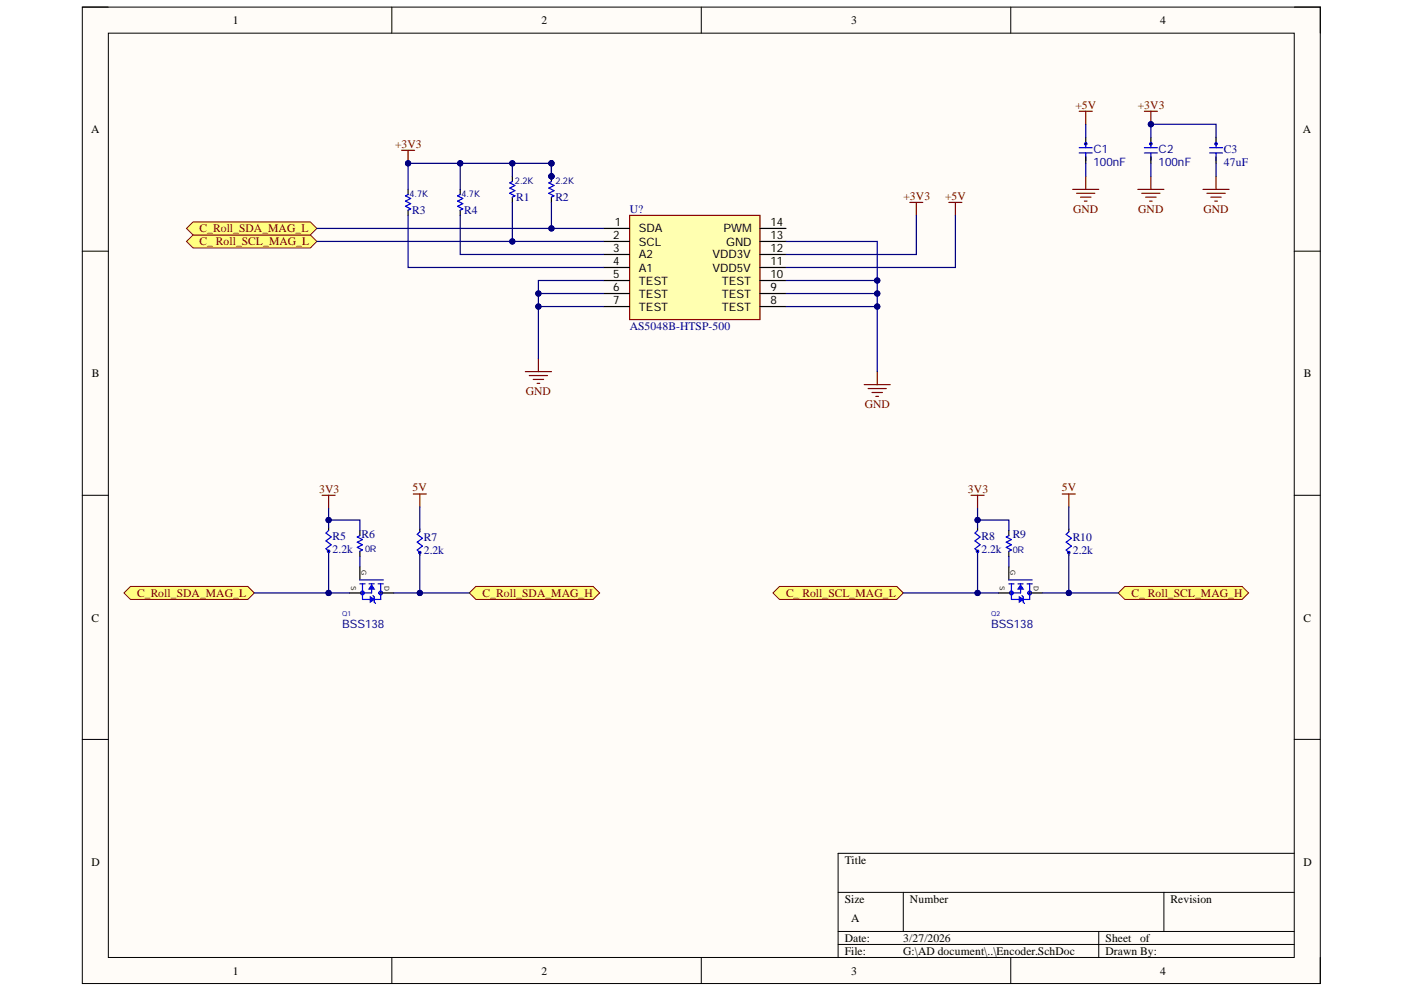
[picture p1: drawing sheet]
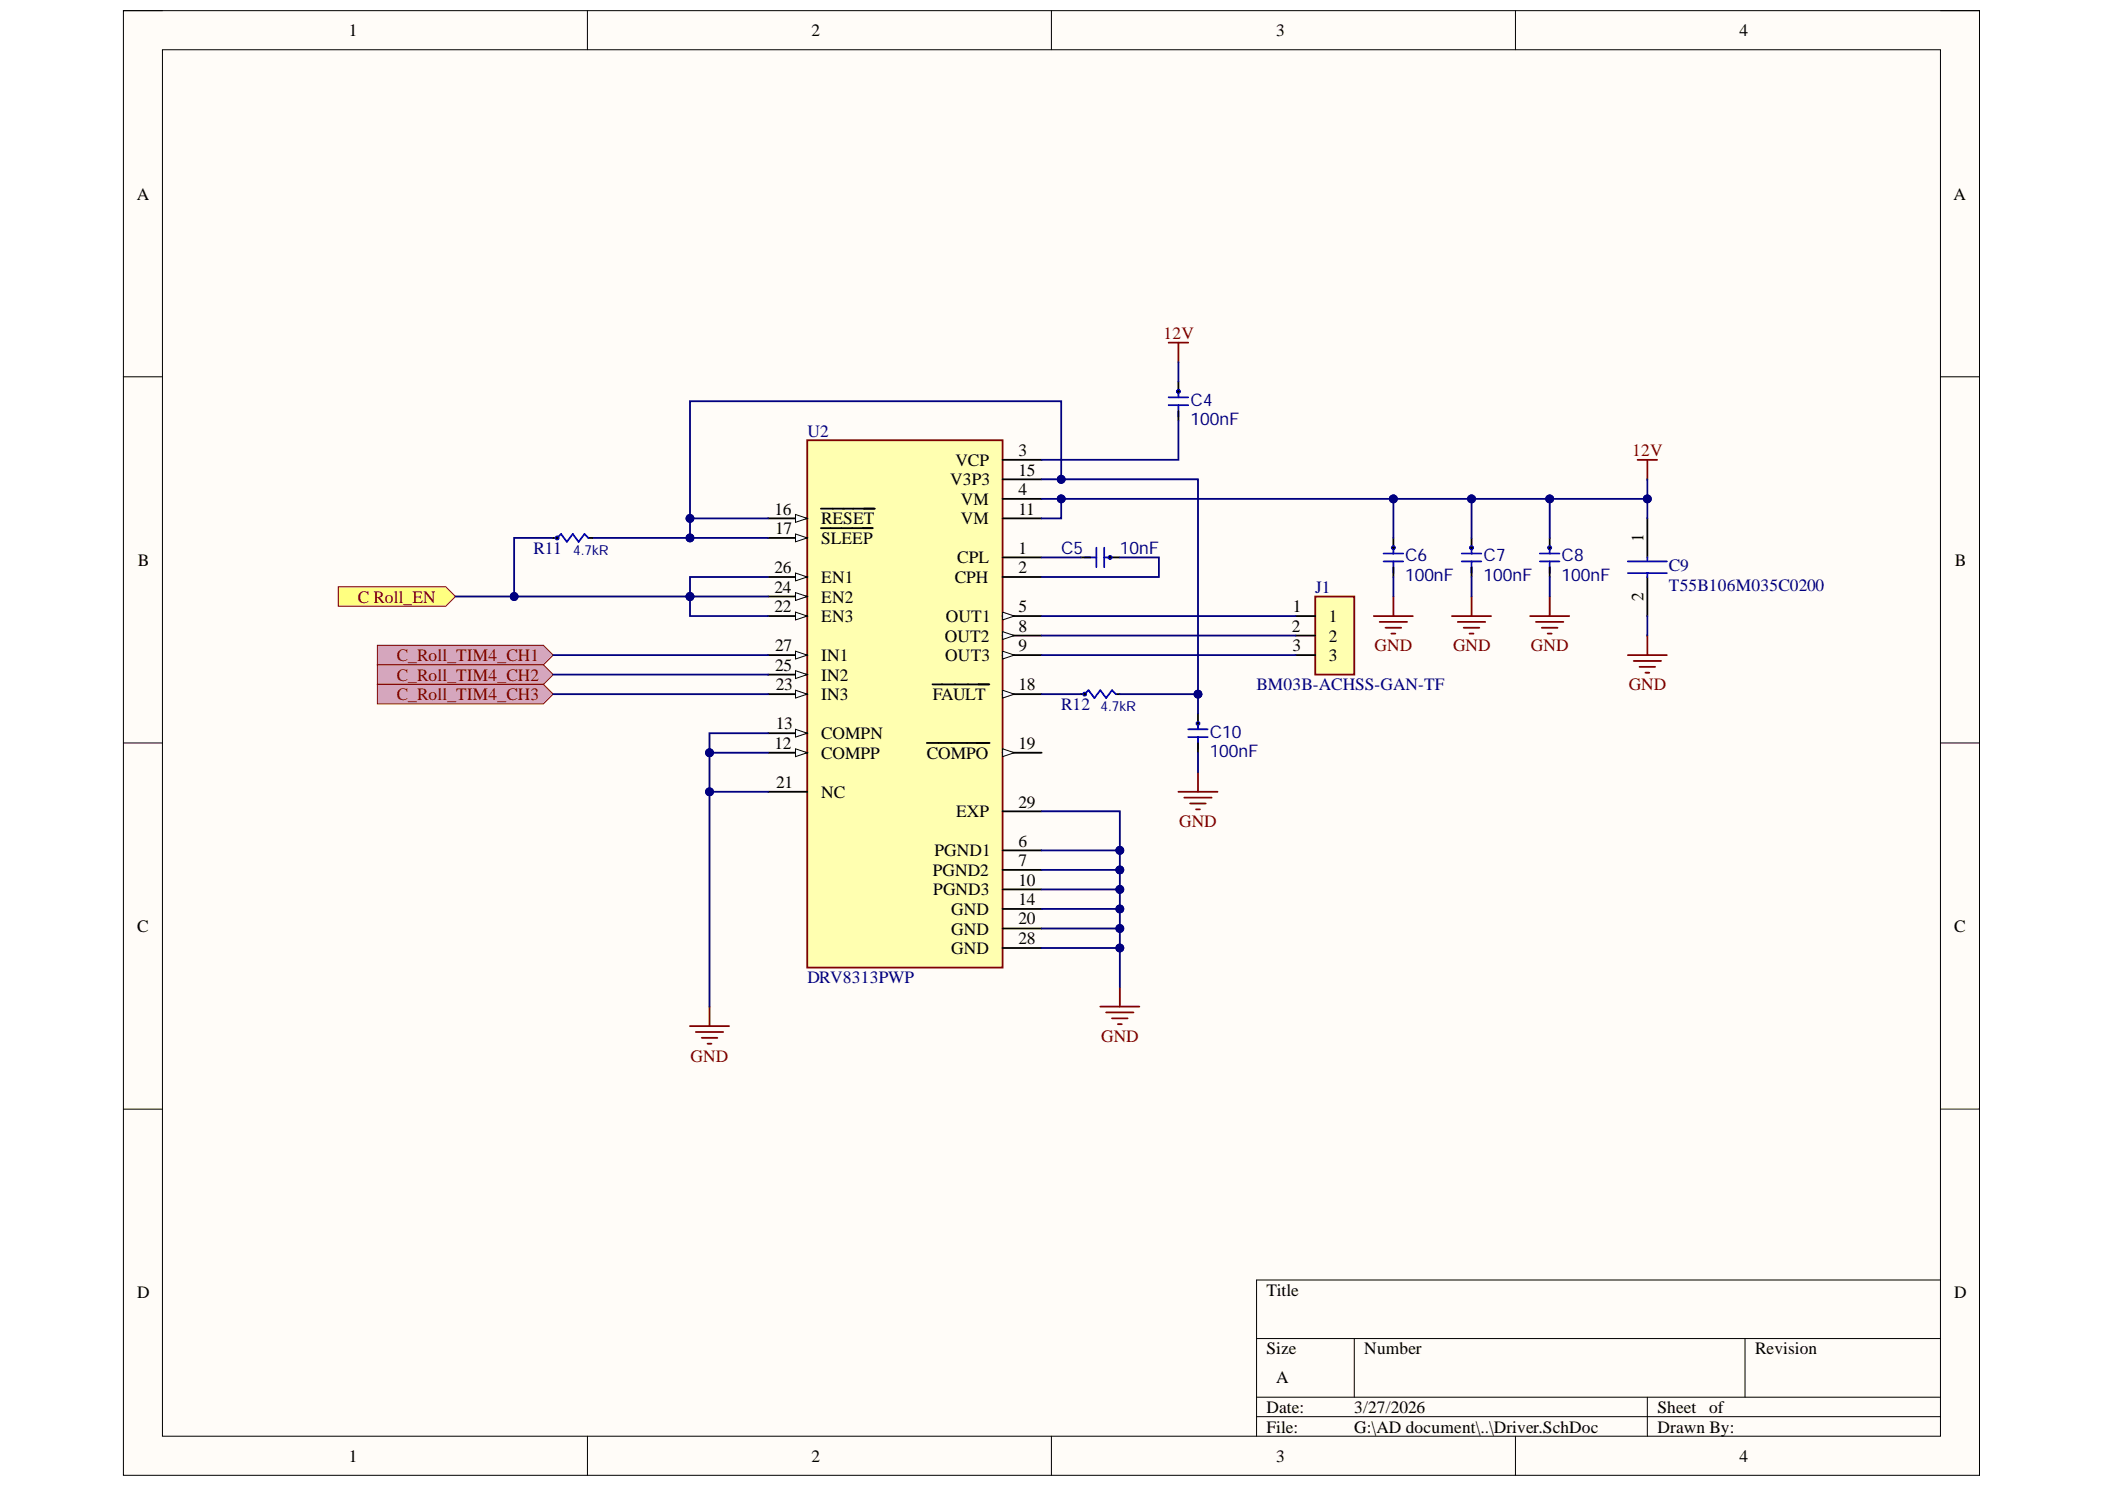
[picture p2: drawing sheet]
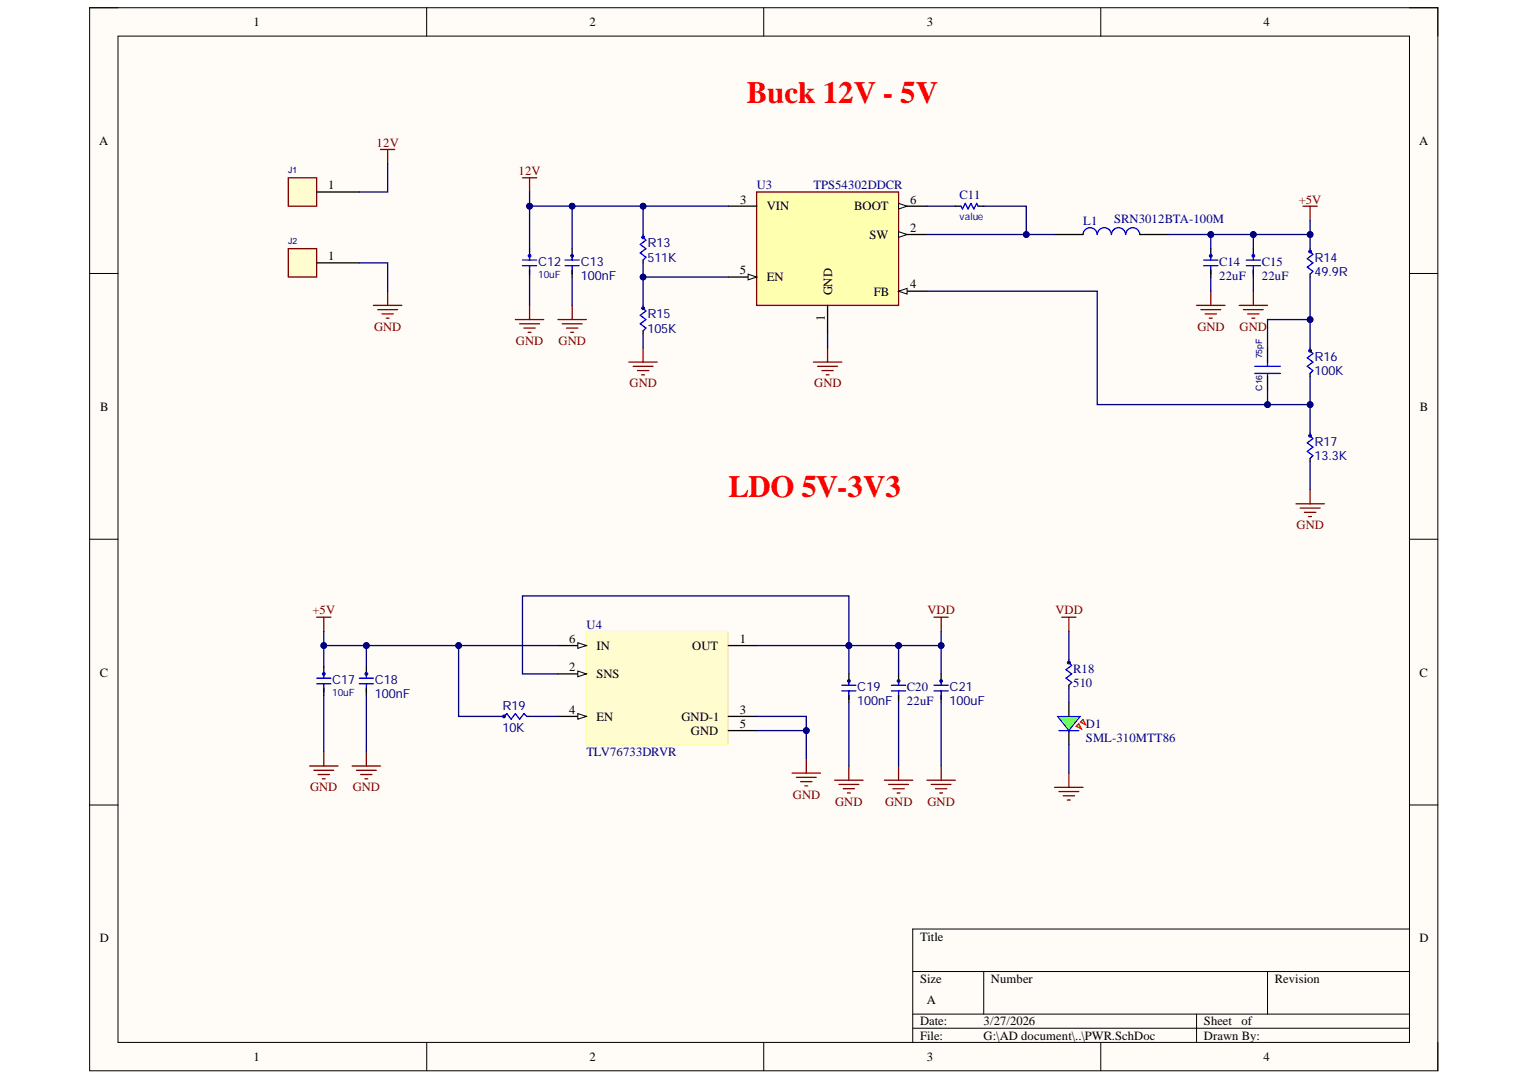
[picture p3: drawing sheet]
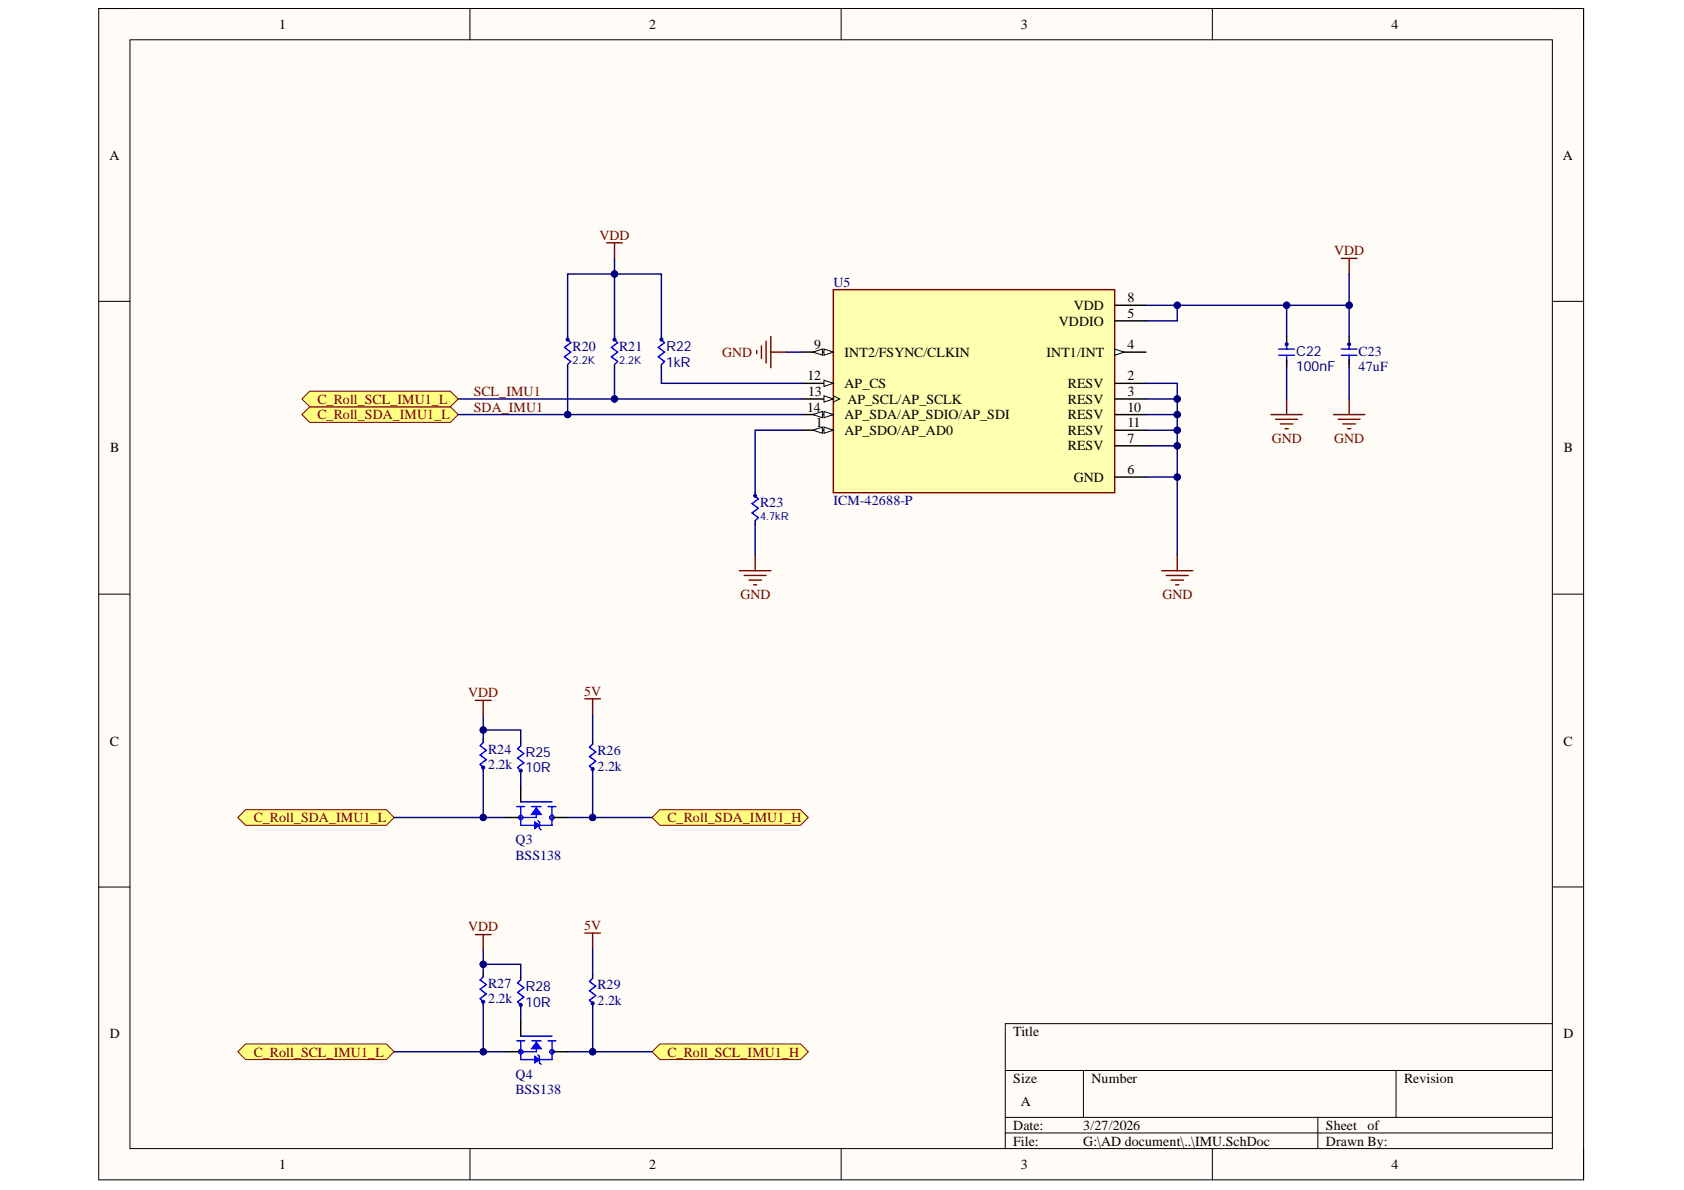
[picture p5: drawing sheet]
# Altium project Central Roll v1.1_Project.PrjPcb
5 sheets, 69 parts. Net scope: flat (ports and power ports of the same name join across sheets).
Board file: ROLL.PcbDoc
Sheets:
  Encoder.SchDoc
  Driver.SchDoc
  PWR.SchDoc
  Connector.SchDoc
  IMU.SchDoc

## Sheet Encoder.SchDoc
size A; SheetNumber: 1; SheetTotal: 5

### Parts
C1  Capacitance: 100nF  [CAP0603]  (hidden comment: C0603C104M5RACTU)
C2  Capacitance: 100nF  [CAP0603]  (hidden comment: C0603C104M5RACTU)
C3  Capacitance: 47uF  [CAP0805]  (hidden comment: CL21A476MQYNNNE)
Q1  BSS138  [BSS138]
Q2  BSS138  [BSS138]
R1  value 2.2K  [RES0603]  (hidden comment: RES0603)
R2  value 2.2K  [RES0603]  (hidden comment: RES0603)
R3  value 4.7K  [RES0603]  (hidden comment: RES0603)
R4  value 4.7K  [RES0603]  (hidden comment: RES0603)
R5  2.2k  [RES0603]
R6  value 0R  [RES0603]  (hidden comment: RES0603)
R7  2.2k  [RES0603]
R8  2.2k  [RES0603]
R9  value 0R  [RES0603]  (hidden comment: RES0603)
R10  2.2k  [RES0603]
U1  AS5048B-HTSP-500  [AS5048B-HTSP-500]

### Ports
C_ Roll_SCL_MAG_H (bidir), C_ Roll_SCL_MAG_L (bidir), C_Roll_SDA_MAG_H (bidir), C_Roll_SDA_MAG_L (bidir)

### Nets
+3V3: C2.1 C3.1 R1.1 R2.1 R3.1 R4.1 R5.2 R6.2 R8.2 R9.2 U1.12(VDD3V)
+5V: C1.1 R7.2 R10.2 U1.11(VDD5V)
GND: C1.2 C2.2 C3.2 U1.5(TEST) U1.6(TEST) U1.7(TEST) U1.8(TEST) U1.9(TEST) U1.10(TEST) U1.13(GND)
NetP1_49: Q1.3(D) R7.1 ; port C_Roll_SDA_MAG_H
NetP1_51: Q2.3(D) R10.1 ; port C_ Roll_SCL_MAG_H
NetQ1_1: Q1.1(G) R6.1
NetQ1_2: Q1.2(S) R2.2 R5.1 U1.1(SDA) ; port C_Roll_SDA_MAG_L
NetQ2_1: Q2.1(G) R9.1
NetQ2_2: Q2.2(S) R1.2 R8.1 U1.2(SCL) ; port C_ Roll_SCL_MAG_L
NetR3_2: R3.2 U1.4(A1)
NetR4_2: R4.2 U1.3(A2)

Not connected (* = marked no-connect by the designer): U1 14(PWM)

## Sheet Driver.SchDoc
size A; SheetNumber: 2; SheetTotal: 5

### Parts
C4  Capacitance: 100nF  [CAP0603]  (hidden comment: C0603C104M5RACTU)
C5  Capacitance: 10nF  [CAP0603]  (hidden comment: C0603C103M5RACTU)
C6  Capacitance: 100nF  [CAP0603]  (hidden comment: C0603C104M5RACTU)
C7  Capacitance: 100nF  [CAP0603]  (hidden comment: C0603C104M5RACTU)
C8  Capacitance: 100nF  [CAP0603]  (hidden comment: C0603C104M5RACTU)
C9  T55B106M035C0200  [T55B106M035C0200]
C10  Capacitance: 100nF  [CAP0603]  (hidden comment: C0603C104M5RACTU)
J3  BM03B-ACHSS-GAN-TF  [BM03B-ACHSS-GAN-TF]
R11  Resistance: 4.7kR  [RES0603]  (hidden comment: RC0603JR-074K7L)
R12  Resistance: 4.7kR  [RES0603]  (hidden comment: RC0603JR-074K7L)
U2  DRV8313PWP  [DRV8313PWP]

### Ports
C ROLL_EN (in), C_Roll_TIM4_CH1 (in), C_Roll_TIM4_CH2 (in), C_Roll_TIM4_CH3 (in)

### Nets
12V: C4.1 C6.1 C7.1 C8.1 C9.1 U2.4(VM) U2.11(VM)
GND: C6.2 C7.2 C8.2 C9.2 C10.2 U2.6(PGND1) U2.7(PGND2) U2.10(PGND3) U2.12(COMPP) U2.13(COMPN) U2.14(GND) U2.20(GND) U2.21(NC) U2.28(GND) U2.29(EXP)
NetC4_2: C4.2 U2.3(VCP)
NetC5_1: C5.1 U2.2(CPH)
NetC5_2: C5.2 U2.1(CPL)
NetC10_1: C10.1 R11.2 R12.2 U2.15(V3P3) U2.16(~{RESET}) U2.17(~{SLEEP})
NetJ3_1: J3.1 U2.5(OUT1)
NetJ3_2: J3.2 U2.8(OUT2)
NetJ3_3: J3.3 U2.9(OUT3)
NetP1_20: R11.1 U2.22(EN3) U2.24(EN2) U2.26(EN1) ; port C ROLL_EN
NetP1_24: U2.27(IN1) ; port C_Roll_TIM4_CH1
NetP1_26: U2.25(IN2) ; port C_Roll_TIM4_CH2
NetP1_28: U2.23(IN3) ; port C_Roll_TIM4_CH3
NetR12_1: R12.1 U2.18(~{FAULT})

Not connected (* = marked no-connect by the designer): U2 19(~{COMPO})

## Sheet PWR.SchDoc
size A; SheetNumber: 3; SheetTotal: 5

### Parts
C11  Capacitance: 100nF  [CAP0402]  (hidden comment: CC0402KRX5R9BB104)
C12  Capacitance: 10uF  [CAP0603]  (hidden comment: GRM188R6YA106MA73D)
C13  Capacitance: 100nF  [CAP0402]  (hidden comment: CC0402KRX5R9BB104)
C14  Capacitance: 22uF  [CAP0402]  (hidden comment: GRM158R61A226ME15D)
C15  Capacitance: 22uF  [CAP0402]  (hidden comment: GRM158R61A226ME15D)
C16  75pF  [CAP0402]
C17  Capacitance: 10uF  [CAP0603]  (hidden comment: GRM188R6YA106MA73D)
C18  Capacitance: 100nF  [CAP0402]  (hidden comment: CC0402KRX5R9BB104)
C19  Capacitance: 100nF  [CAP0402]  (hidden comment: CC0402KRX5R9BB104)
C20  Capacitance: 22uF  [CAP0402]  (hidden comment: GRM158R61A226ME15D)
C21  Capacitance: 100uF  [CAP0805]  (hidden comment: CL21A107MQYNNWE)
D1  SML-310MTT86  [LED0603 RED]
J1  CON1  [ESC PAD 3X4]  (value not drawn)
J2  CON1  [ESC PAD 3X4]  (value not drawn)
L1  SRN3012BTA-100M  [SRN3012BTA-100M]
R13  511K  [RES0402]
R14  49.9R  [RES0402]
R15  105K  [RES0402]
R16  100K  [RES0402]
R17  13.3K  [RES0402]
R18  Resistance: 510  [RES0402]  (hidden comment: RT0402FRE07510RL)
R19  Resistance: 10K  [RES0402]  (hidden comment: CRCW040210K0JNED)
U3  TPS54302DDCR  [SOT95P280X110-6N - duplicate]
U4  TLV76733DRVR  [SON65P200X200X80-7N - duplicate]

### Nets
12V: C12.1 C13.1 J1.1 R13.1 U3.3(VIN)
+5V: C14.1 C15.1 C17.1 C18.1 L1.2 R14.1 R19.1 U4.6(IN)
GND: C12.2 C13.2 C14.2 C15.2 C17.2 C18.2 C19.2 C20.2 C21.2 D1.1 J2.1 R15.2 R17.2 U3.1(GND) U4.3(GND-1) U4.5(GND)
VDD: C19.1 C20.1 C21.1 R18.1 U4.1(OUT) U4.2(SNS)
NetC11_1: C11.1 U3.6(BOOT)
NetC11_2: C11.2 L1.1 U3.2(SW)
NetC16_1: C16.1 R16.2 R17.1 U3.4(FB)
NetC16_2: C16.2 R14.2 R16.1
NetD1_2: D1.2 R18.2
NetR13_2: R13.2 R15.1 U3.5(EN)
NetR19_2: R19.2 U4.4(EN)

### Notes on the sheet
- Buck 12V - 5V
- LDO 5V-3V3

## Sheet Connector.SchDoc
size A2; SheetNumber: 4; SheetTotal: 5

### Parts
P1  XSLS00-52-B  [XSXL52]
P2  XSLS00-30-A  [XSXL30]
P3  XSLS00-30-A  [XSXL30]

### Ports
C ROLL_EN (bidir), C_ Roll_SCL_MAG_H (bidir), C_Roll_SCL_IMU1_H (bidir), C_Roll_SDA_IMU1_H (bidir), C_Roll_SDA_MAG_H (bidir), C_Roll_TIM4_CH1 (out), C_Roll_TIM4_CH2 (out), C_Roll_TIM4_CH3 (out), CAM TRIGGER1 (bidir), CAM TRIGGER_2 (bidir), RS232_ENC_Left_RX (bidir), RS232_ENC_Left_TX (out), RS232_ENC_Right_RX (bidir), RS232_ENC_Right_TX (out), RS232_RX1 (bidir), RS232_RX2 (bidir), RS232_TX1 (out), RS232_TX2 (out)

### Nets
GND: P1.5 P1.18 P1.30 P1.35 P1.40 P1.43 P1.48 P2.5 P2.19 P2.25 P3.5 P3.19 P3.25
ETHE1_RX_N: P1.9 P2.9
ETHE1_RX_P: P1.7 P2.7
ETHE1_TX_N: P1.3 P2.3
ETHE1_TX_P: P1.1 P2.1
ETHE2_RX_N: P1.25 P3.9
ETHE2_RX_P: P1.23 P3.7
ETHE2_TX_N: P1.19 P3.3
ETHE2_TX_P: P1.17 P3.1
MCU1_Main_Left_SWCLK: P1.4 P2.4
MCU1_Main_Left_SWDIO: P1.2 P2.2
MCU1_Main_Right_SWCLK: P1.12 P3.4
MCU1_Main_Right_SWDIO: P1.10 P3.2
MCU2_Main_Left_SWCLK: P1.8 P2.8
MCU2_Main_Left_SWDIO: P1.6 P2.6
MCU2_Main_Right_SWCLK: P1.16 P3.8
MCU2_Main_Right_SWDIO: P1.14 P3.6
NX_CAN_H: P1.39 P2.29 P3.29
NX_CAN_L: P1.37 P2.27 P3.27
PWM_1: P1.15 P2.15
PWM_2: P1.31 P3.15
RS232_ENC_Left_RX: P1.13 P2.13 ; port RS232_ENC_Left_RX
RS232_ENC_Left_TX: P1.11 P2.11 ; port RS232_ENC_Left_TX
RS232_ENC_Right_RX: P1.29 P3.13 ; port RS232_ENC_Right_RX
RS232_ENC_Right_TX: P1.27 P3.11 ; port RS232_ENC_Right_TX
RS232_RX1: P1.38 P2.23 ; port RS232_RX1
RS232_RX2: P1.44 P3.23 ; port RS232_RX2
RS232_TX1: P1.36 P2.21 ; port RS232_TX1
RS232_TX2: P1.42 P3.21 ; port RS232_TX2
SBUS_1: P1.21 P2.17
SBUS_2: P1.33 P3.17
NetP1_20: P1.20 ; port C ROLL_EN
NetP1_24: P1.24 ; port C_Roll_TIM4_CH1
NetP1_26: P1.26 ; port C_Roll_TIM4_CH2
NetP1_28: P1.28 ; port C_Roll_TIM4_CH3
NetP1_45: P1.45 ; port C_Roll_SDA_IMU1_H
NetP1_47: P1.47 ; port C_Roll_SCL_IMU1_H
NetP1_49: P1.49 ; port C_Roll_SDA_MAG_H
NetP1_50: P1.50 P2.18 ; port CAM TRIGGER1
NetP1_51: P1.51 ; port C_ Roll_SCL_MAG_H
NetP1_52: P1.52 P3.18 ; port CAM TRIGGER_2

Not connected (* = marked no-connect by the designer): P1 22* 32* 34* 41 46*; P2 10 12 14 16 20 22 24 26 28 30; P3 10 12 14 16 20 22 24 26 28 30

### Layout directives
differential pair: ETHE1_RX_N, ETHE1_RX_P, ETHE1_TX_N, ETHE1_TX_P, ETHE2_RX_N, ETHE2_RX_P, ETHE2_TX_N, ETHE2_TX_P

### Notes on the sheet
- C ROLL TO Main Rotor
- C ROLL TO  Arm Left
- C ROLL TO  Arm Right

## Sheet IMU.SchDoc
size A; SheetNumber: 5; SheetTotal: 5

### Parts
C22  Capacitance: 100nF  [CAP0603]  (hidden comment: C0603C104M5RACTU)
C23  Capacitance: 47uF  [CAP0805]  (hidden comment: CL21A476MQYNNNE)
Q3  BSS138  [BSS138]
Q4  BSS138  [BSS138]
R20  Resistance: 2.2K  [RES0603]  (hidden comment: RC0603FR-072K2L)
R21  Resistance: 2.2K  [RES0603]  (hidden comment: RC0603FR-072K2L)
R22  Resistance: 1kR  [RES0603]  (hidden comment: RC0603FR-071KL)
R23  Resistance: 4.7kR  [RES0603]  (hidden comment: RC0603JR-074K7L)
R24  2.2k  [RES0603]
R25  Resistance: 10R  [RES0603]  (hidden comment: MCR03EZPJ100)
R26  2.2k  [RES0603]
R27  2.2k  [RES0603]
R28  Resistance: 10R  [RES0603]  (hidden comment: MCR03EZPJ100)
R29  2.2k  [RES0603]
U5  ICM-42688-P  [ICM-42688-P]

### Ports
C_Roll_SCL_IMU1_H (bidir), C_Roll_SCL_IMU1_L (bidir), C_Roll_SDA_IMU1_H (bidir), C_Roll_SDA_IMU1_L (bidir)

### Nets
+5V: R26.2 R29.2
GND: C22.2 C23.2 R23.2 U5.2(RESV) U5.3(RESV) U5.6(GND) U5.7(RESV) U5.9(INT2/FSYNC/CLKIN) U5.10(RESV) U5.11(RESV)
VDD: C22.1 C23.1 R20.1 R21.1 R22.1 R24.2 R25.2 R27.2 R28.2 U5.5(VDDIO) U5.8(VDD)
SCL_IMU1: Q4.2(S) R21.2 R27.1 U5.13(AP_SCL/AP_SCLK) ; port C_Roll_SCL_IMU1_L
SDA_IMU1: Q3.2(S) R20.2 R24.1 U5.14(AP_SDA/AP_SDIO/AP_SDI) ; port C_Roll_SDA_IMU1_L
NetP1_45: Q3.3(D) R26.1 ; port C_Roll_SDA_IMU1_H
NetP1_47: Q4.3(D) R29.1 ; port C_Roll_SCL_IMU1_H
NetQ3_1: Q3.1(G) R25.1
NetQ4_1: Q4.1(G) R28.1
NetR22_2: R22.2 U5.12(AP_CS)
NetR23_1: R23.1 U5.1(AP_SDO/AP_AD0)

Not connected (* = marked no-connect by the designer): U5 4(INT1/INT)

## Nets that join several sheets
12V: Driver (7 pins), PWR (5 pins)
+5V: Encoder (C1.1 R7.2 R10.2 U1.11), PWR (8 pins), IMU (R26.2 R29.2)
GND: Encoder (10 pins), Driver (15 pins), PWR (16 pins), Connector (13 pins), IMU (10 pins)
VDD: PWR (6 pins), IMU (11 pins)
NetP1_20: Driver (R11.1 U2.22 U2.24 U2.26), Connector (P1.20)
NetP1_24: Driver (U2.27), Connector (P1.24)
NetP1_26: Driver (U2.25), Connector (P1.26)
NetP1_28: Driver (U2.23), Connector (P1.28)
NetP1_45: Connector (P1.45), IMU (Q3.3 R26.1)
NetP1_47: Connector (P1.47), IMU (Q4.3 R29.1)
NetP1_49: Encoder (Q1.3 R7.1), Connector (P1.49)
NetP1_51: Encoder (Q2.3 R10.1), Connector (P1.51)
